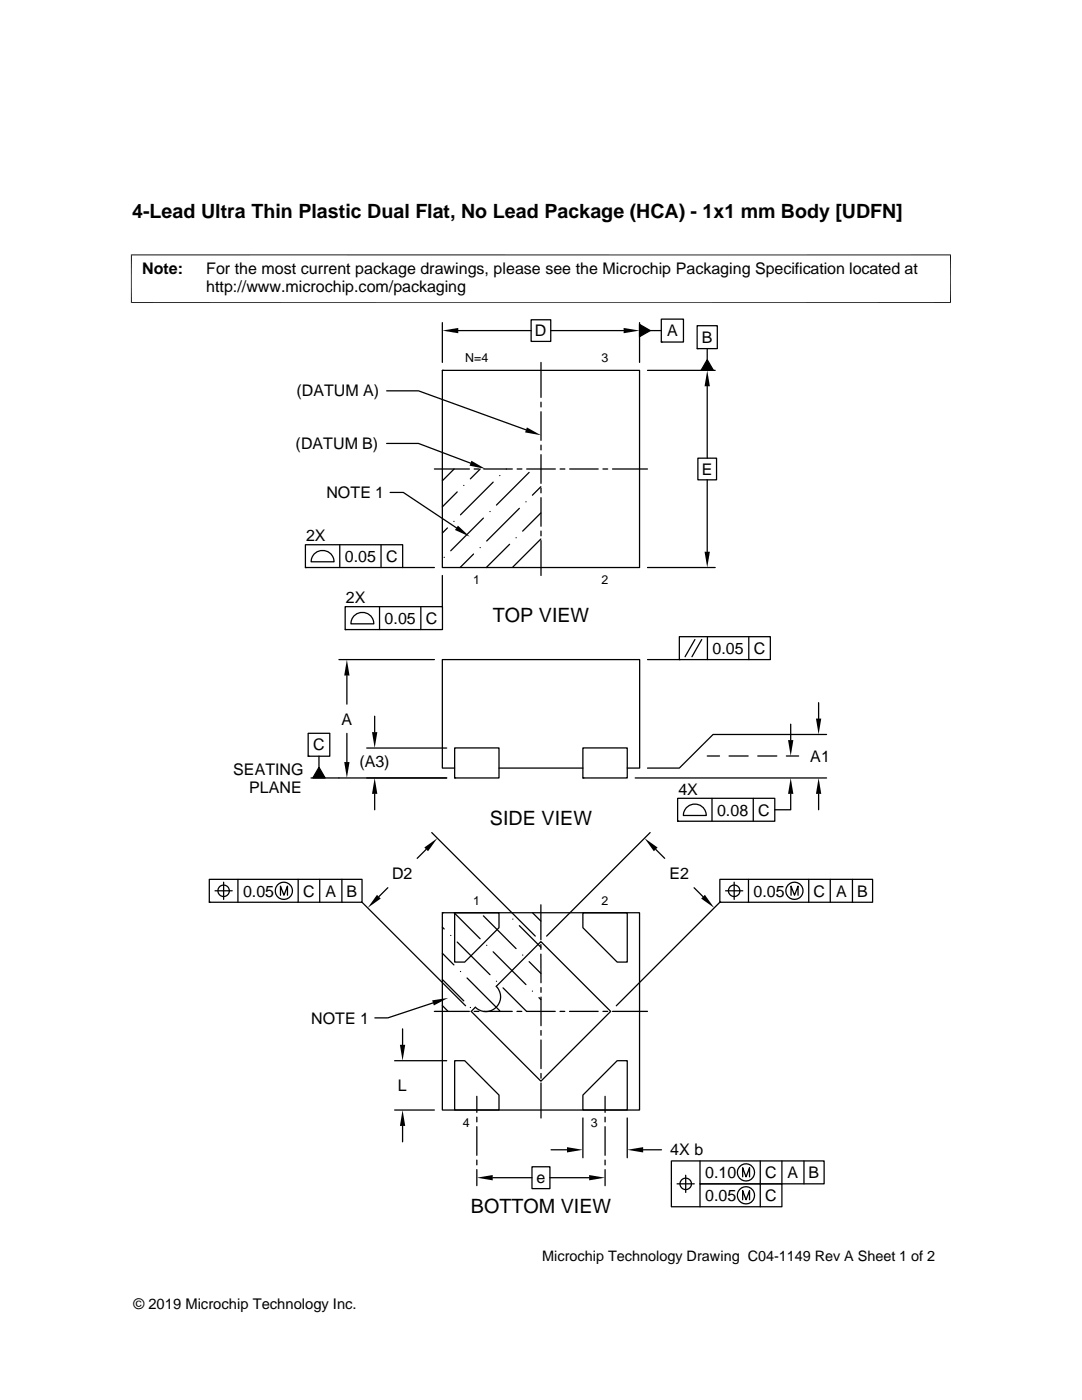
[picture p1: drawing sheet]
<svg xmlns="http://www.w3.org/2000/svg" width="216mm" height="279mm" viewBox="0 0 216 279" stroke-linecap="round" stroke-linejoin="round" font-family="sans-serif">
<g fill="none" stroke="#000" stroke-width=".25">
<path d="M77.2 78h6.3l21.5 7.8M88.3 64.4v7.9M88.3 73.9h39.3v39.4h-39.3zM88.3 73.9h.1M91.4 66h14.6M106 63.8h3.9v4.3h-3.9zM107.9 72.3v7M109.9 66h14.5M127.6 64.4v7.9M127.6 64.7l2.2 1.3-2.2 1.2zM129.2 73.9h13.5M129.8 66h2.2"/>
<path d="M132 63.7h4.4v4.6h-4.4zM132 68.3h.1M139.1 65h4v4.6h-4zM139.1 69.6h.1M141.1 77.1v14.3M141.1 71.8l1.2 2.1h-2.4zM141.1 69.6v2.2M77.2 88.5h6.3l10.4 3.9M77.9 98.3h2.6l10.6 7M86.7 93.6h7M90.6 93.6l-2.3 2.3M91.2 98.2l-2.9 3"/>
<path d="M92.5 96.9h.1M94.6 93.6h1M95.8 93.6l-1.9 2M96.5 93.6h5.7M98.4 96.2l-6.5 6.5M99.7 94.9h.1M101 93.6h.1M103.2 93.6h.9M105.1 93.6h5.7M105.6 94.3l-6.5 6.5M107.9 97.1l-1.7 1.7M107.9 80.3v.9"/>
<path d="M107.9 82.2v5.7M107.9 88.8v1M107.9 90.7v5.8M107.9 97.4v1M107.9 99.3v5.7M111.8 93.6h.9M113.7 93.6h5.7M120.3 93.6h1M122.2 93.6h7M139.3 91.4h3.7v4.4h-3.7zM141.1 95.8v14.3M60.9 108.7h19.4v4.6h-19.4z"/>
<path d="M60.9 113.3h.1M62.8 110.4a2.3 2.3 0 0 1 2.5-.4 2.3 2.3 0 0 1 1.4 2.1h-4.6l.3-1.1zM67.8 108.7v4.6M76 108.7v4.6M80.3 113.3h6.4M88.3 114.9v6.2M88.6 111.2h.1M89.3 105.4l-1 1M90.6 104.1h.1M94.5 110.6l-2.7 2.7M95.8 109.3h.1M96.5 103.4l-6.6 6.5"/>
<path d="M97.8 102.1h.1M101.7 108.6l-4.7 4.7M103 107.3h.1M103.6 101.5l-6.5 6.5M104.9 100.1h.1M107.9 102.4l-3.6 3.6M107.9 107.6l-5.6 5.6M107.9 106v.9M107.9 107.9v7M129.2 113.3h13.5M67.6 131.6h19.1M68.9 121.1h19.4v4.5h-19.4z"/>
<path d="M68.9 125.6h.1M69.2 134.8v5.7M70.8 122.8a2.3 2.3 0 0 1 2.4-.4 2.3 2.3 0 0 1 1.4 2.1h-4.6l.3-1.2zM75.7 121.1v4.5M84 121.1v4.5M129.2 131.6h6.4M135.6 127.1h18.1v4.5h-18.1zM135.6 131.6h.1M138.7 127.6l-2 3.5M140 127.6l-1.9 3.5M141.2 127.1v4.5M149.4 127.1v4.5"/>
<path d="M61.5 146.3h4.3v4.6h-4.3zM61.5 150.9h.1M62.1 155.3h27M63.6 150.9v2.2M63.6 153.1l1.3 2.2h-2.5zM69.2 146.4v5.7M73.2 149.3h15.9M74.8 142.9v3.2M74.8 158.4v3.2M90.7 149.3h8.9v6h-8.9zM90.7 155.3h.1M90.7 153.3h-2.4v-21.7h39.3v21.7h-2.4"/>
<path d="M99.6 153.3h16.7M116.3 149.3h8.9v6h-8.9zM116.3 155.3h.1M126.7 155.3h38.2M135.2 159.3h19.4v4.6h-19.4zM141.1 150.9h2.5M142.1 159.3v4.6M145.5 150.9h3.8M150.3 159.3v4.6M151.2 150.9h3.8M156.9 150.9h2.5M157.8 158.4v3.2h-3.2"/>
<path d="M157.8 144.5v3.2M163.3 140.2v3.2M163.3 158.4v3.2M164.9 146.6h-22.6l-6.7 6.7h-6.4M41.8 175.5h30.4v4.6h-30.4zM42.9 177.8h3.4M44.6 176.1v3.4M47.5 175.5v4.6M56 178.7v-1.9l.7 1.9 .7-1.9v1.9M59.5 175.5v4.6M63.8 175.5v4.6M68.2 175.5v4.6"/>
<path d="M77.4 177.2l-1.8 1.7M85 169.5l-1.8 1.8M86.1 166.2l20.7 20.6M129.7 166.2l-20.6 20.6M130.9 169.5l1.7 1.8M135.2 163.9h.1M137.1 161a2.29 2.29 0 0 1 2.5-.3 2.29 2.29 0 0 1 1.3 2.1h-4.5l.3-1.2zM138.5 177.2l1.8 1.7M143.6 175.5h30.5v4.6h-30.5zM144.8 177.8h3.4M146.5 176.1v3.4M149.4 175.5v4.6"/>
<path d="M157.8 178.7v-1.9l.7 1.9 .7-1.9v1.9M161.4 175.5v4.6M165.7 175.5v4.6M170.1 175.5v4.6M41.8 180.1h.1M72.2 180.1l20.7 20.6M88.3 185l.3 .4M88.3 190.2l2.3 2.4M88.3 195.5l4.2 4.2M88.3 182.2h39.3v39.3h-39.3zM88.3 182.2h.1M89.9 186.7h.1"/>
<path d="M90.6 182.2l5.2 5.1M90.7 182.2h8.9v2.9l-6.9 6.9h-2zM91.2 188l6.6 6.5M91.9 193.9h.1M93.2 195.2l6.5 6.5M96.5 182.8l6.5 6.5M97.1 188.7h.1M98.4 189.9l6.5 6.6M99.1 195.8h.1M100.4 197.1l4.7 4.7h5.7M102.3 183.4h.1M103.6 184.7l4.3 4.3"/>
<path d="M104.3 190.6h.1M105.6 191.9l2.3 2.4M106.2 197.8h.1M106.3 182.2l1.6 1.6M107.5 199.1l.4 .4M107.9 190.4v5.7M107.9 180.6v7M107.9 188.5v1M107.9 187.9l14 13.9-14 14-13.9-14 .8-.8a2.95 2.95 0 0 0 4.2 0 2.95 2.95 0 0 0 0-4.1zM107.9 197.1v.9M107.9 199v5.7M116.3 182.2h8.9v9.8h-2.1l-6.8-6.9z"/>
<path d="M143.6 180.1l-20.6 20.6M143.6 180.1h.1M78.7 211.7h10.4M80.3 205.3v3.2M86.4 200.2l-9 2.9h-2.6M86.7 201.8h7M88.3 200.7l1.1 1.1M90.7 211.7h2l6.9 6.8v3h-8.9zM93.9 201.1h.1M94.6 201.8h1M95.1 218.8v3.2M96.5 201.8h5.7"/>
<path d="M103.2 201.8h.9M107.9 205.7v.9M107.9 207.6v5.7M107.9 214.2v1M107.9 216.1v7M111.7 201.8h1M113.6 201.8h5.8M120.3 201.8h1M120.7 218.8v3.2M122.2 201.8h7M123.1 211.7h2.1v9.8h-8.9v-3zM78.7 221.5h8"/>
<path d="M80.3 224.7v3.2M95.1 222.9v1M95.1 224.9v5.7M95.1 231.5v1M95.1 233.4v3.2M98.3 235h7.9M106.2 232.9h3.5v4.3h-3.5zM109.7 235h7.9M110 229.5h3.1M116.3 223.1v8M120.7 222.9v1M120.7 224.9v5.7"/>
<path d="M120.7 231.5v1M120.7 233.4v3.2M125.2 223.1v8M128.3 229.5h3.7M135.1 236.3h3.4M136.8 234.5v3.5M139.7 231.7v4.6h16.3v4.5h-22v-9.1h30.4v4.6h-24.7v4.5M148.2 234.9v-1.9l.7 1.9 .7-1.9v1.9M148.2 239.4v-1.8l.7 1.8 .7-1.8v1.8M151.7 231.7v9.1M156 231.7v4.6M160.4 231.7v4.6"/>
<circle cx="44.6" cy="177.8" r="1.14"/>
<circle cx="56.6" cy="177.8" r="1.72"/>
<circle cx="146.5" cy="177.8" r="1.14"/>
<circle cx="158.5" cy="177.8" r="1.71"/>
<circle cx="136.8" cy="236.3" r="1.14"/>
<circle cx="148.8" cy="238.6" r="1.71"/>
<circle cx="148.8" cy="234" r="1.71"/>
</g>
<g fill="#000">
<path d="M88.3 66l3.1-.6v1.1zM124.4 65.4l3.2 .6-3.2 .5zM127.6 64.7l2.2 1.3-2.2 1.2zM141.1 73.9l.5 3.2h-1zM141.1 71.8l1.2 2.1h-2.4zM94.1 91.9l2.8 1.7-3.2-.7zM105.1 85.3l2.8 1.6-3.1-.6zM91.4 104.9l2.3 2.2-2.9-1.3zM140.6 110.1h1l-.5 3.2zM69.2 131.6l.5 3.2h-1zM63.6 153.1l1.3 2.2h-2.5zM68.7 152.1h1l-.5 3.2z"/>
<path d="M74.2 146.1h1.1l-.5 3.2zM74.8 155.3l.5 3.1h-1.1zM157.2 147.7h1.1l-.5 3.2zM157.8 155.3l.5 3.1h-1.1zM163.3 155.3l.6 3.1h-1.1zM162.8 143.4h1.1l-.6 3.2zM75.2 178.6l.8 .7-2.6 1.9zM84.7 169.1l2.6-1.8-1.9 2.6zM128.6 167.3l2.6 1.8-.7 .8zM139.9 179.3l.8-.7 1.8 2.6zM79.8 208.5h1.1l-.6 3.2zM86.2 199.6l3.2-.4-2.8 1.5z"/>
<path d="M80.3 221.5l.6 3.2h-1.1zM95.1 235l3.2-.5v1.1zM113.1 228.9l3.2 .6-3.2 .5zM117.6 234.5l3.1 .5-3.1 .6zM125.2 229.5l3.1-.6v1.1z"/>
</g>
<path d="M26.1 50.9h163.7M26.2 50.8v9.7M189.7 50.8v9.7M26.1 60.4h163.7" fill="none" stroke="#000" stroke-width=".2"/>
<g font-size="3.9">
<text x="26.4" y="43.5">4-Lead Ultra Thin Plastic Dual Flat, No Lead Package (HCA) - 1x1 mm Body [UDFN]</text>
<text x="98.3" y="124.2">TOP VIEW</text>
<text x="97.8" y="164.6">SIDE VIEW</text>
<text x="93.9" y="242">BOTTOM VIEW</text>
</g>
<g font-size="3.2">
<text x="28.4" y="54.6">Note:</text>
<text x="41.1" y="58.3">http://www.microchip.com/packaging</text>
<text x="41.1" y="54.6">For the most current package drawings, please see the Microchip Packaging Specification located at</text>
<text x="106.7" y="67.1">D</text>
<text x="133.1" y="67.1">A</text>
<text x="140" y="68.4">B</text>
<text x="59.1" y="79.1">(DATUM A)</text>
<text x="59" y="89.7">(DATUM B)</text>
<text x="140" y="94.7">E</text>
<text x="65.1" y="99.4">NOTE 1</text>
<text x="61.1" y="107.9">2X</text>
<text x="68.8" y="112.1">0.05</text>
<text x="77" y="112.1">C</text>
<text x="69" y="120.3">2X</text>
<text x="76.8" y="124.5">0.05</text>
<text x="85" y="124.5">C</text>
<text x="142.2" y="130.5">0.05</text>
<text x="150.4" y="130.5">C</text>
<text x="62.5" y="149.8">C</text>
<text x="68.1" y="144.6">A</text>
<text x="46.5" y="154.6">SEATING</text>
<text x="71.7" y="153.1">(A3)</text>
<text x="161.7" y="152.1">A1</text>
<text x="49.7" y="158.3">PLANE</text>
<text x="135.4" y="158.6">4X</text>
<text x="143.1" y="162.8">0.08</text>
<text x="151.3" y="162.8">C</text>
<text x="48.5" y="178.9">0.05</text>
<text x="60.5" y="178.9">C</text>
<text x="64.9" y="178.9">A</text>
<text x="69.1" y="178.9">B</text>
<text x="78.2" y="175.4">D2</text>
<text x="133.6" y="175.4">E2</text>
<text x="150.4" y="178.9">0.05</text>
<text x="162.3" y="178.9">C</text>
<text x="166.8" y="178.9">A</text>
<text x="171" y="178.9">B</text>
<text x="62.1" y="204.3">NOTE 1</text>
<text x="79.4" y="217.8">L</text>
<text x="133.8" y="230.6">4X b</text>
<text x="107.1" y="236.2">e</text>
<text x="140.7" y="235.1">0.10</text>
<text x="140.7" y="239.7">0.05</text>
<text x="152.7" y="235.1">C</text>
<text x="152.7" y="239.7">C</text>
<text x="157.2" y="235.1">A</text>
<text x="161.3" y="235.1">B</text>
</g>
<g font-size="2.9">
<text x="108.2" y="251.7">Microchip Technology Drawing C04-1149 Rev A Sheet 1 of 2</text>
<text x="26.6" y="261.3">© 2019 Microchip Technology Inc.</text>
</g>
<g font-size="2.5">
<text x="92.8" y="72.3">N=4</text>
<text x="120" y="72.3">3</text>
<text x="94.4" y="116.6">1</text>
<text x="120" y="116.6">2</text>
<text x="94.4" y="180.6">1</text>
<text x="120" y="180.6">2</text>
<text x="92.3" y="224.9">4</text>
<text x="117.9" y="224.9">3</text>
</g>
</svg>
